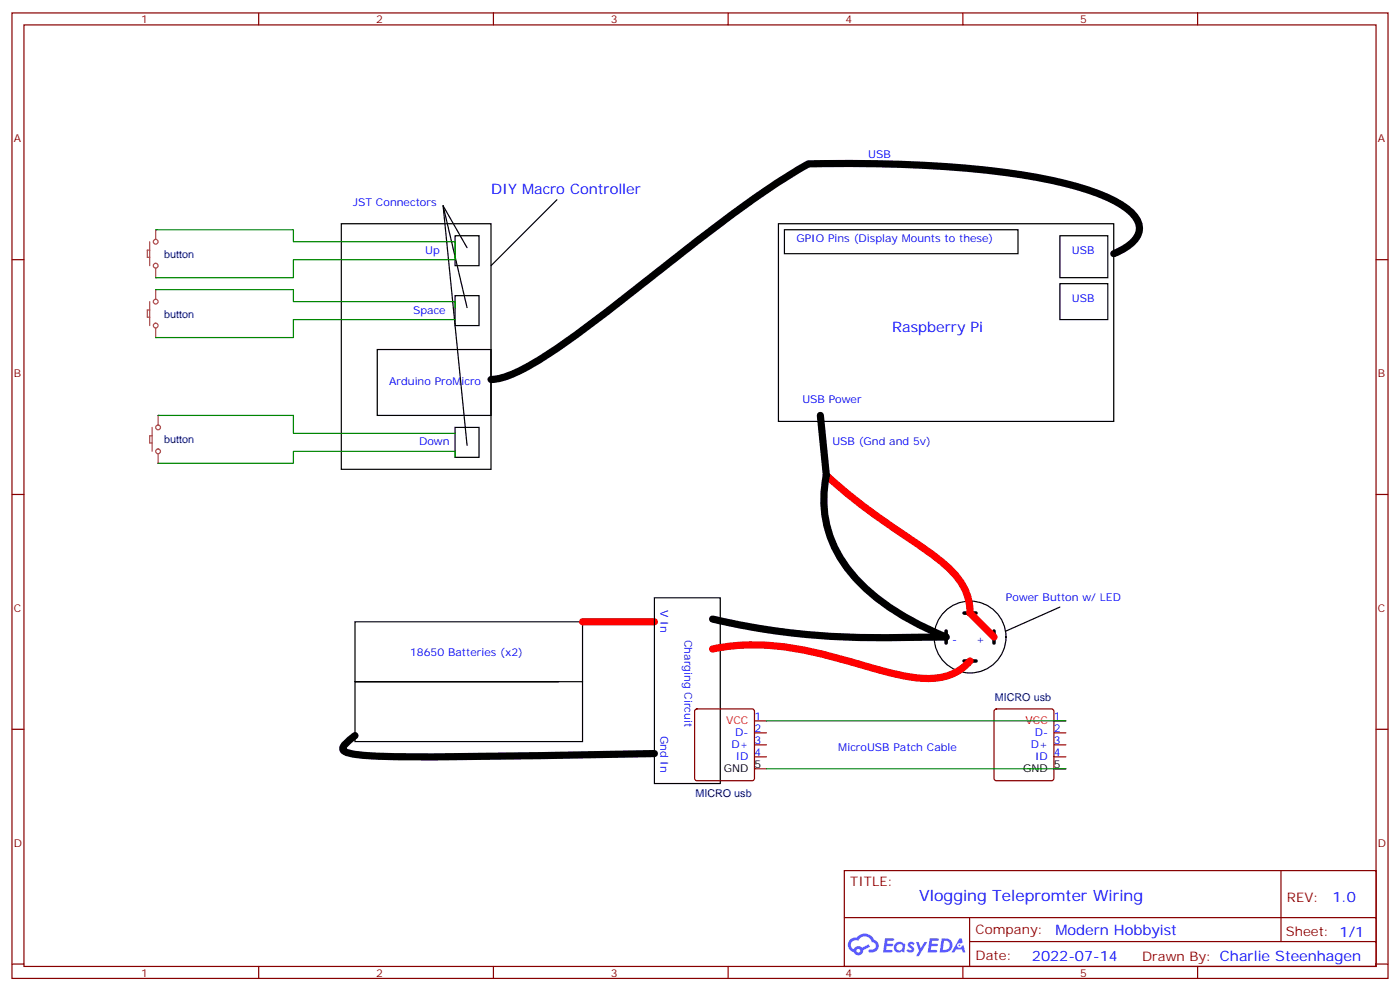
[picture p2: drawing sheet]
<svg xmlns="http://www.w3.org/2000/svg" width="412mm" height="292mm" viewBox="0 0 412 292" stroke-linecap="round" stroke-linejoin="round" font-family="sans-serif">
<g fill="none" stroke="#870000" stroke-width=".35">
<path d="M3.5 3.8h405.4v284.3h-405.4zM7.1 7.3h398.2v277.3h-398.2zM76.2 3.8v3.5M145.3 3.8v3.5M214.5 3.8v3.5M283.6 3.8v3.5M352.8 3.8v3.5M3.5 76.5h3.6M405.3 76.5h3.6M3.5 145.6h3.6M405.3 145.6h3.6M3.5 214.8h3.6"/>
<path d="M405.3 214.8h3.6M248.7 256.4h156.6v28.2h-156.6zM377.3 256.4v20.9M248.7 270.2h156.5M285.6 277.3h119.6M285.6 270.2v14.2M3.5 283.9h3.6M76.2 284.6v3.5M145.3 284.6v3.5M214.5 284.6v3.5M283.6 284.6v3.5M352.8 284.6v3.5"/>
<path d="M405.3 283.9h3.6"/>
</g>
<g fill="#5487ff">
<path d="M267.7 277.6a1.22 1.22 0 0 1 1.7 .2l-.4 .6a.47 .47 0 0 0-.3-.4 .47 .47 0 0 0-.5 .2l.1 .2a1.14 1.14 0 0 1 .8 1.8 1.14 1.14 0 0 1-1.9 0l-.2-.2 .5-.6 .7 .5a.29 .29 0 0 0 .3-.3 .29 .29 0 0 0-.2-.3 1.04 1.04 0 0 1-.6-1.7z"/>
<path d="M260.7 276.3h2.4l.3 .2-.2 .5-1.8 .1-.1 .8h1.5l.3 .4-.3 .4h-1.6l-.2 1.1h1.7l.2 .3-.2 .3-2.6 .1z"/>
<path d="M273.8 276.3h2.4l.3 .2-.1 .5-1.8 .1-.2 .8h1.6l.3 .4-.4 .4h-1.6l-.1 1.1h1.7l.2 .3-.2 .3-2.6 .1z"/>
<path d="M282.6 276.3h.7l.3 1.3-.6 .3a.69 .69 0 0 0-1 .3 .69 .69 0 0 0 .4 .9 .69 .69 0 0 0 .9-.6l.5-.2 .6 2.2h-.8l-.2-.9h-1.8l-.5 .9h-.8z"/>
<path d="M269.8 277.4h.8l.6 1.8 1.1-1.8h.9l-2.6 4.2h-.8l.9-1.5z"/>
<path d="M277.4 276.3l-.6 4.2h1.3a2.11 2.11 0 0 0 2.5-2.1 2.11 2.11 0 0 0-2.5-2.1zM278.1 277.1a1.39 1.39 0 0 1 1.7 1.4 1.39 1.39 0 0 1-1.8 1.3h-.3z"/>
<path d="M263.7 277.9a1.54 1.54 0 0 0-.1 2.2 1.54 1.54 0 0 0 2.2 .1l.6 .3 .3-2.3-.2-.3h-.4a1.49 1.49 0 0 0-2.4 0zM264 278.9a.94 .94 0 0 1 1.8 0 .94 .94 0 0 1-1.8 0z"/>
<path d="M250.4 276.7a2.18 2.18 0 0 0 1.1 3.7 1.44 1.44 0 0 0 1.6 .9 1.44 1.44 0 0 0 1.2-1.4l2-1.1-.5-.7-1.9 1a1.47 1.47 0 0 0-2.4 .4 1.39 1.39 0 0 1-.7-1.9 1.39 1.39 0 0 1 2-.5 2.12 2.12 0 0 1 2.2-1.3 2.12 2.12 0 0 1 1.9 1.7 1.14 1.14 0 0 1 1.1 1.4 1.14 1.14 0 0 1-1.7 .7 .43 .43 0 0 0-.5 .4 .43 .43 0 0 0 .4 .5 1.98 1.98 0 0 0 2.5-1.2 1.98 1.98 0 0 0-1.2-2.6 3.1 3.1 0 0 0-5.3-.6l-.9 .1zM252.3 280a.55 .55 0 0 1 1.1 0 .55 .55 0 0 1-1.1 0z"/>
<circle cx="282.6" cy="278.4" r=".26"/>
</g>
<g fill="none" stroke="#000" stroke-width=".35">
<path d="M100.5 65.9h44.1v72.3h-44.1zM130.5 60.6l7.1 12.4M130.5 60.6l7.1 30M130.5 60.6l7.1 70.6M134.1 69.4h7v8.8h-7zM229.3 65.9h98.8v58.2h-98.8zM134.1 87.1h7v8.8h-7zM111.1 102.9h33.5v19.4h-33.5zM134.1 125.9h7v8.8h-7zM192.8 176.1h19.4v54.6h-19.4zM104.6 183.1h67v35.3h-67zM164.5 200.8h-59.9h67"/>
<circle cx="285.7" cy="187.6" r="10.6"/>
</g>
<path d="M328.1 74.7a13.6 13.6 0 0 0 6.9-5.1 5.1 5.1 0 0 0-.8-6.1 23.7 23.7 0 0 0-9.4-6 125.3 125.3 0 0 0-31.7-7.1 404.5 404.5 0 0 0-55-2.1 295.1 295.1 0 0 0-34.8 24.3l-4.5 3.5a647.4 647.4 0 0 1-37.3 28.2 51.7 51.7 0 0 1-14.7 7.2l-2.2 .3M241.7 122.3l1.7 17.7a33.8 33.8 0 0 0 10 31.8 74 74 0 0 0 25.3 15.8 366.5 366.5 0 0 1-44.7-1.1l-13.3-1.9-10.8-2.3M104.6 216.6l-2 1.7a3.1 3.1 0 0 0-1.6 2.4 4.2 4.2 0 0 0 3.5 1.5 271 271 0 0 0 32.3 .6l56-.9" fill="none" stroke="#000" stroke-width="2.1"/>
<path d="M243.4 140a250.4 250.4 0 0 0 29.8 22.3 32 32 0 0 1 11 11.2 16 16 0 0 1 1.6 7.1l7 7M171.6 183.1h21.2M209.9 191.1a71 71 0 0 1 31.4 1.3l17 4.7a51.5 51.5 0 0 0 16.9 2.7 15.1 15.1 0 0 0 10.6-5.1" fill="none" stroke="#f00" stroke-width="2.1"/>
<path d="M278.7 185.8v3.6M284 180.6h3.5M284 194.7h3.5M292.8 185.8v3.6" fill="none" stroke="#000" stroke-width="1.1"/>
<path d="M204.8 209l.5-.2h16.2l.5 .2 .2 .5v19.7l-.2 .5-.5 .2h-16.2l-.5-.2-.2-.5v-19.7zM222.2 212.3h3.6M222.2 215.8h3.6M222.2 219.4h3.6M293 209l.5-.2h16.2l.5 .2 .2 .5v19.7l-.2 .5-.5 .2h-16.2l-.5-.2-.2-.5v-19.7zM310.4 212.3h3.6M310.4 215.8h3.6M310.4 219.4h3.6M222.2 222.9h3.6M222.2 226.4h3.6M310.4 222.9h3.6M310.4 226.4h3.6" fill="none" stroke="#870000" stroke-width=".35"/>
<path d="M225.8 212.3h88.2M225.8 226.4h88.2" fill="none" stroke="#008700" stroke-width=".35"/>
<g fill="none" stroke="#a64a4a" stroke-width=".35">
<path d="M44.8 125.9v7M44.8 128.3h-.7v2.2h.7M46.6 122.3v2.9M46.6 133.6v2.9"/>
<circle cx="46.6" cy="132.9" r=".71"/>
<circle cx="46.6" cy="125.9" r=".71"/>
</g>
<g fill="#a64a4a">
<circle cx="46.6" cy="122.3" r=".18"/>
<circle cx="46.6" cy="136.5" r=".18"/>
</g>
<g fill="none" stroke="#a64a4a" stroke-width=".35">
<path d="M44.1 88.8v7.1M44.1 91.3h-.7v2.1h.7M45.9 85.3v2.8M45.9 96.6v2.8"/>
<circle cx="45.9" cy="88.8" r=".71"/>
<circle cx="45.9" cy="95.9" r=".71"/>
</g>
<g fill="#a64a4a">
<circle cx="45.9" cy="85.3" r=".18"/>
<circle cx="45.9" cy="99.4" r=".18"/>
</g>
<g fill="none" stroke="#a64a4a" stroke-width=".35">
<path d="M44.1 71.2v7M44.1 73.7h-.7v2.1h.7M45.9 67.7v2.8M45.9 79v2.8"/>
<circle cx="45.9" cy="78.2" r=".71"/>
<circle cx="45.9" cy="71.2" r=".71"/>
</g>
<g fill="#a64a4a">
<circle cx="45.9" cy="67.7" r=".18"/>
<circle cx="45.9" cy="81.8" r=".18"/>
</g>
<path d="M45.9 67.7h40.5v3.5h47.7v5.3h-47.7v5.3h-40.5M45.9 85.3h40.5v3.5h47.7v1.8M134.1 94.1h-47.7v5.3h-40.5M46.6 122.3h39.8v5.3h47.7M134.1 134.7v-1.8h-47.7v3.6h-39.8" fill="none" stroke="#008700" stroke-width=".35"/>
<path d="M164 58.8l-19.4 19.4M231.1 67.7h68.8v7h-68.8zM312.2 69.4h14.1v12.4h-14.1zM312.2 83.5h14.1v10.6h-14.1zM312.2 178.8l-15.9 7" fill="none" stroke="#000" stroke-width=".35"/>
<text font-size="4.6" fill="#00f" x="270.8" y="265.4">Vlogging Telepromter Wiring</text>
<g font-size="4.2" fill="#00f">
<text x="144.6" y="57.1">DIY Macro Controller</text>
<text x="262.8" y="97.6">Raspberry Pi</text>
<text x="392.5" y="265.7">1.0</text>
<text x="310.9" y="275.2">Modern Hobbyist</text>
<text x="304" y="283">2022-07-14</text>
</g>
<g font-size="3.9" fill="#800">
<text x="250.5" y="261">TITLE:</text>
<text x="379.1" y="265.7">REV:</text>
<text x="287.4" y="275.2">Company:</text>
<text x="378.7" y="275.8">Sheet: 1/1</text>
<text x="287.4" y="282.9">Date:</text>
<text x="336.4" y="282.9">Drawn By: Charlie Steenhagen</text>
</g>
<g font-size="3.2" fill="#800">
<text x="41.6" y="6.8">1</text>
<text x="110.8" y="6.8">2</text>
<text x="179.9" y="6.8">3</text>
<text x="249.1" y="6.8">4</text>
<text x="318.2" y="6.8">5</text>
<text x="4.1" y="41.9">A</text>
<text x="405.9" y="41.9">A</text>
<text x="4.1" y="111.1">B</text>
<text x="405.9" y="111.1">B</text>
<text x="4.1" y="180.2">C</text>
<text x="405.9" y="180.2">C</text>
<text x="4.1" y="249.3">D</text>
<text x="405.9" y="249.3">D</text>
<text x="41.6" y="287.6">1</text>
<text x="110.8" y="287.6">2</text>
<text x="179.9" y="287.6">3</text>
<text x="249.1" y="287.6">4</text>
<text x="318.2" y="287.6">5</text>
</g>
<g font-size="3.2" fill="#00f">
<text x="255.8" y="46.5">USB</text>
<text x="104.1" y="60.6">JST Connectors</text>
<text x="234.6" y="71.2">GPIO Pins (Display Mounts to these)</text>
<text x="125.2" y="74.7">Up</text>
<text x="315.7" y="74.7">USB</text>
<text x="315.7" y="88.8">USB</text>
<text x="121.7" y="92.4">Space</text>
<text x="114.7" y="113.5">Arduino ProMicro</text>
<text x="236.4" y="118.8">USB Power</text>
<text x="123.5" y="131.2">Down</text>
<text x="245.2" y="131.2">USB (Gnd and 5v)</text>
<text x="194.5" y="179.6" transform="rotate(90 194.5 179.6)">V In</text>
<text x="296.3" y="177">Power Button w/ LED</text>
<text x="201.6" y="188.4" transform="rotate(90 201.6 188.4)">Charging Circuit</text>
<text x="280.5" y="189.4">-</text>
<text x="287.5" y="189.4">+</text>
<text x="120.8" y="193.2">18650 Batteries (x2)</text>
<text x="222.2" y="211.9">1</text>
<text x="222.2" y="215.5">2</text>
<text x="310.4" y="211.9">1</text>
<text x="310.4" y="215.5">2</text>
<text x="194.5" y="216.6" transform="rotate(90 194.5 216.6)">Gnd In</text>
<text x="215.4" y="220.4">D+</text>
<text x="216.6" y="216.9">D-</text>
<text x="222.2" y="219">3</text>
<text x="246.9" y="221.1">MicroUSB Patch Cable</text>
<text x="303.6" y="220.4">D+</text>
<text x="304.8" y="216.9">D-</text>
<text x="310.4" y="219">3</text>
<text x="216.7" y="223.9">ID</text>
<text x="222.2" y="222.5">4</text>
<text x="304.9" y="223.9">ID</text>
<text x="310.4" y="222.5">4</text>
</g>
<g font-size="3.2" fill="#000080">
<text x="48.3" y="75.9">button</text>
<text x="48.3" y="93.5">button</text>
<text x="48.3" y="130.6">button</text>
<text x="293" y="206.4">MICRO usb</text>
<text x="204.8" y="234.6">MICRO usb</text>
</g>
<g font-size="3.2" fill="#f00">
<text x="213.9" y="213.4">VCC</text>
<text x="302.1" y="213.4">VCC</text>
</g>
<g font-size="3.2">
<text x="213.2" y="227.5">GND</text>
<text x="222.2" y="226.1">5</text>
<text x="301.4" y="227.5">GND</text>
<text x="310.4" y="226.1">5</text>
</g>
</svg>
